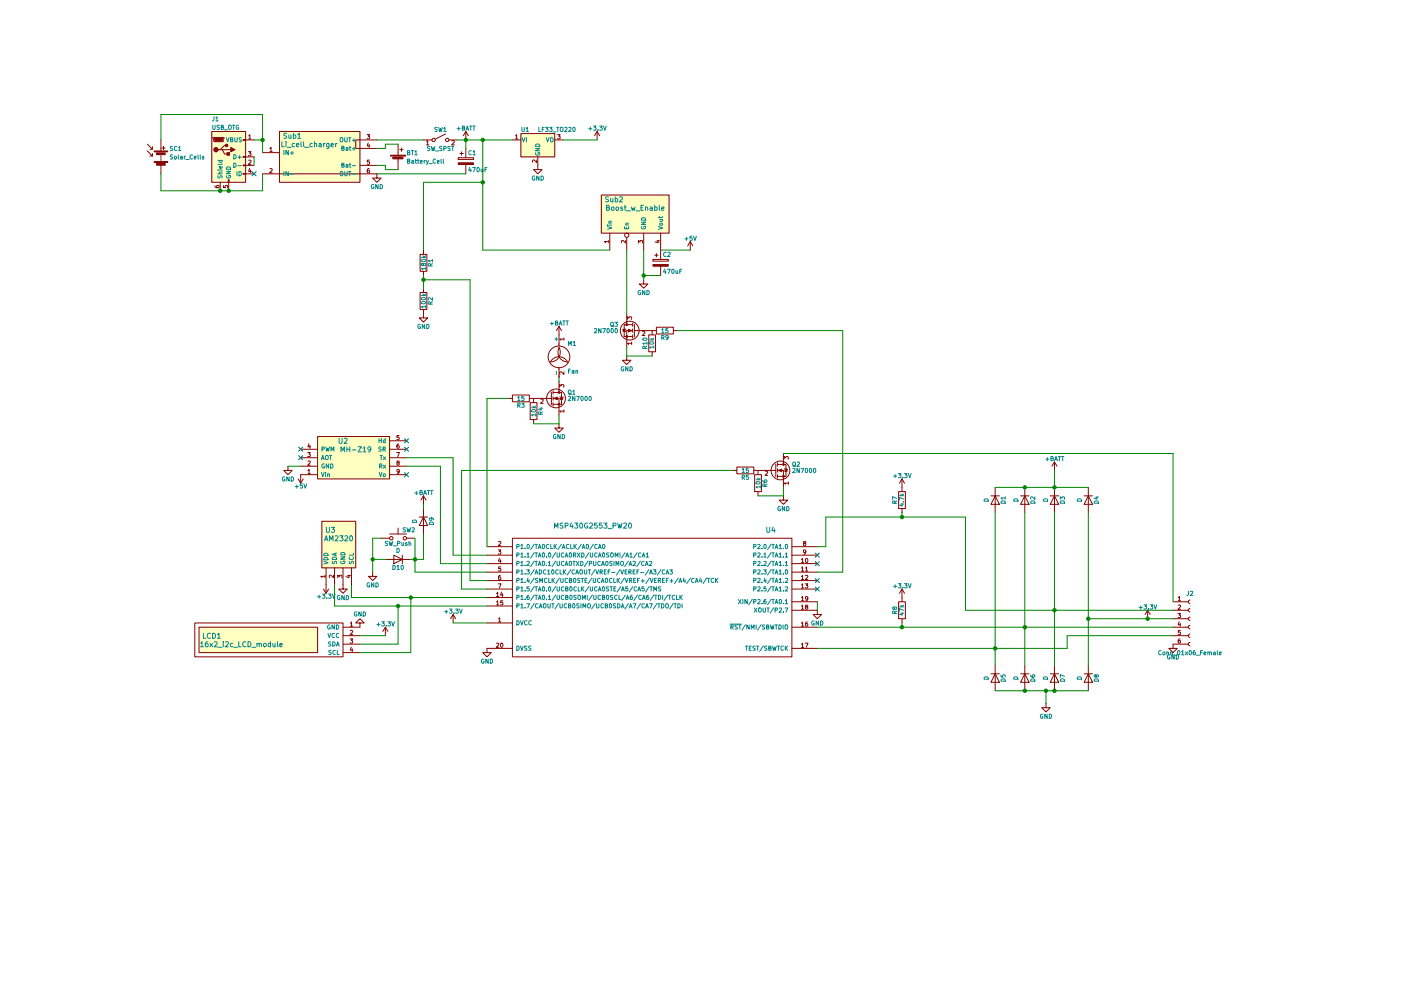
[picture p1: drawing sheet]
EESchema Schematic File Version 2
LIBS:power
LIBS:device
LIBS:switches
LIBS:relays
LIBS:motors
LIBS:transistors
LIBS:conn
LIBS:linear
LIBS:regul
LIBS:74xx
LIBS:cmos4000
LIBS:adc-dac
LIBS:memory
LIBS:xilinx
LIBS:microcontrollers
LIBS:dsp
LIBS:microchip
LIBS:analog_switches
LIBS:motorola
LIBS:texas
LIBS:intel
LIBS:audio
LIBS:interface
LIBS:digital-audio
LIBS:philips
LIBS:display
LIBS:cypress
LIBS:siliconi
LIBS:opto
LIBS:atmel
LIBS:contrib
LIBS:valves
LIBS:MSP430G2553-DIP-20
LIBS:air_mon1-cache
EELAYER 25 0
EELAYER END
$Descr A3 16535 11693
encoding utf-8
Sheet 1 1
Title "Индикатор качества воздуха"
Date "2018-02-27"
Rev ""
Comp ""
Comment1 ""
Comment2 "Воронцов К.А."
Comment3 "Воронцов К.А."
Comment4 "Воронцов К.А."
$EndDescr
$Comp
L MSP430G2553_PW20 U4
U 1 1
P 7650 7150
F 0 "U4" H 9100 8050 60  0000 C CNN
F 1 "MSP430G2553_PW20" H 7000 8100 60  0000 C CNN
F 2 "Housings_DIP:DIP-20_W7.62mm_Socket_LongPads" H 7650 7150 60  0001 C CNN
F 3 "" H 7650 7150 60  0001 C CNN
	1    7650 7150
	1    0    0    -1  
$EndComp
$Comp
L Solar_Cells SC1
U 1 1
P 1900 1850
F 0 "SC1" H 2000 1950 50  0000 L CNN
F 1 "Solar_Cells" H 2000 1850 50  0000 L CNN
F 2 "" V 1900 1910 50  0001 C CNN
F 3 "" V 1900 1910 50  0001 C CNN
	1    1900 1850
	1    0    0    -1  
$EndComp
$Comp
L Conn_01x06_Female J2
U 1 1
P 14050 7300
F 0 "J2" H 14050 7600 50  0000 C CNN
F 1 "Conn_01x06_Female" H 14050 6900 50  0000 C CNN
F 2 "" H 14050 7300 50  0001 C CNN
F 3 "" H 14050 7300 50  0001 C CNN
	1    14050 7300
	1    0    0    -1  
$EndComp
$Comp
L GND #PWR27
U 1 1
P 5750 7650
F 0 "#PWR27" H 5750 7400 50  0001 C CNN
F 1 "GND" H 5750 7500 50  0000 C CNN
F 2 "" H 5750 7650 50  0001 C CNN
F 3 "" H 5750 7650 50  0001 C CNN
	1    5750 7650
	1    0    0    -1  
$EndComp
$Comp
L GND #PWR26
U 1 1
P 13850 7600
F 0 "#PWR26" H 13850 7350 50  0001 C CNN
F 1 "GND" H 13850 7450 50  0000 C CNN
F 2 "" H 13850 7600 50  0001 C CNN
F 3 "" H 13850 7600 50  0001 C CNN
	1    13850 7600
	1    0    0    -1  
$EndComp
$Comp
L LF33_TO220 U1
U 1 1
P 6350 1650
F 0 "U1" H 6200 1775 50  0000 C CNN
F 1 "LF33_TO220" H 6350 1775 50  0000 L CNN
F 2 "TO_SOT_Packages_THT:TO-220_Vertical" H 6350 1875 50  0001 C CIN
F 3 "" H 6350 1600 50  0001 C CNN
	1    6350 1650
	1    0    0    -1  
$EndComp
$Comp
L GND #PWR21
U 1 1
P 9650 7200
F 0 "#PWR21" H 9650 6950 50  0001 C CNN
F 1 "GND" H 9650 7050 50  0000 C CNN
F 2 "" H 9650 7200 50  0001 C CNN
F 3 "" H 9650 7200 50  0001 C CNN
	1    9650 7200
	1    0    0    -1  
$EndComp
$Comp
L +3.3V #PWR23
U 1 1
P 5350 7350
F 0 "#PWR23" H 5350 7200 50  0001 C CNN
F 1 "+3.3V" H 5350 7490 50  0000 C CNN
F 2 "" H 5350 7350 50  0001 C CNN
F 3 "" H 5350 7350 50  0001 C CNN
	1    5350 7350
	1    0    0    -1  
$EndComp
$Comp
L +3.3V #PWR22
U 1 1
P 13550 7300
F 0 "#PWR22" H 13550 7150 50  0001 C CNN
F 1 "+3.3V" H 13550 7440 50  0000 C CNN
F 2 "" H 13550 7300 50  0001 C CNN
F 3 "" H 13550 7300 50  0001 C CNN
	1    13550 7300
	1    0    0    -1  
$EndComp
$Comp
L +3.3V #PWR2
U 1 1
P 7050 1650
F 0 "#PWR2" H 7050 1500 50  0001 C CNN
F 1 "+3.3V" H 7050 1790 50  0000 C CNN
F 2 "" H 7050 1650 50  0001 C CNN
F 3 "" H 7050 1650 50  0001 C CNN
	1    7050 1650
	1    0    0    -1  
$EndComp
$Comp
L GND #PWR3
U 1 1
P 6350 1950
F 0 "#PWR3" H 6350 1700 50  0001 C CNN
F 1 "GND" H 6350 1800 50  0000 C CNN
F 2 "" H 6350 1950 50  0001 C CNN
F 3 "" H 6350 1950 50  0001 C CNN
	1    6350 1950
	1    0    0    -1  
$EndComp
$Comp
L Fan M1
U 1 1
P 6600 4250
F 0 "M1" H 6700 4450 50  0000 L CNN
F 1 "Fan" H 6700 4150 50  0000 L TNN
F 2 "" H 6600 4260 50  0001 C CNN
F 3 "" H 6600 4260 50  0001 C CNN
	1    6600 4250
	1    0    0    -1  
$EndComp
$Comp
L Battery_Cell BT1
U 1 1
P 4700 1900
F 0 "BT1" H 4800 2000 50  0000 L CNN
F 1 "Battery_Cell" H 4800 1900 50  0000 L CNN
F 2 "" V 4700 1960 50  0001 C CNN
F 3 "" V 4700 1960 50  0001 C CNN
	1    4700 1900
	1    0    0    -1  
$EndComp
$Comp
L 2N7000 Q1
U 1 1
P 6500 4700
F 0 "Q1" H 6700 4775 50  0000 L CNN
F 1 "2N7000" H 6700 4700 50  0000 L CNN
F 2 "TO_SOT_Packages_THT:TO-92_Molded_Narrow" H 6700 4625 50  0001 L CIN
F 3 "" H 6500 4700 50  0001 L CNN
	1    6500 4700
	1    0    0    -1  
$EndComp
$Comp
L GND #PWR10
U 1 1
P 6600 5000
F 0 "#PWR10" H 6600 4750 50  0001 C CNN
F 1 "GND" H 6600 4850 50  0000 C CNN
F 2 "" H 6600 5000 50  0001 C CNN
F 3 "" H 6600 5000 50  0001 C CNN
	1    6600 5000
	1    0    0    -1  
$EndComp
$Comp
L +3.3V #PWR20
U 1 1
P 10650 7050
F 0 "#PWR20" H 10650 6900 50  0001 C CNN
F 1 "+3.3V" H 10650 7190 50  0000 C CNN
F 2 "" H 10650 7050 50  0001 C CNN
F 3 "" H 10650 7050 50  0001 C CNN
	1    10650 7050
	1    0    0    -1  
$EndComp
$Comp
L R R8
U 1 1
P 10650 7200
F 0 "R8" V 10730 7200 50  0000 C CNN
F 1 "47k" V 10650 7200 50  0000 C CNN
F 2 "" V 10580 7200 50  0001 C CNN
F 3 "" H 10650 7200 50  0001 C CNN
	1    10650 7200
	-1   0    0    1   
$EndComp
$Comp
L R R3
U 1 1
P 6150 4700
F 0 "R3" V 6230 4700 50  0000 C CNN
F 1 "15" V 6150 4700 50  0000 C CNN
F 2 "" V 6080 4700 50  0001 C CNN
F 3 "" H 6150 4700 50  0001 C CNN
	1    6150 4700
	0    1    1    0   
$EndComp
$Comp
L R R4
U 1 1
P 6300 4850
F 0 "R4" V 6380 4850 50  0000 C CNN
F 1 "10k" V 6300 4850 50  0000 C CNN
F 2 "" V 6230 4850 50  0001 C CNN
F 3 "" H 6300 4850 50  0001 C CNN
	1    6300 4850
	1    0    0    -1  
$EndComp
$Comp
L AM2320 U3
U 1 1
P 4000 6400
F 0 "U3" H 3900 6550 60  0000 C CNN
F 1 "AM2320" H 4000 6450 60  0000 C CNN
F 2 "" H 4200 6550 60  0001 C CNN
F 3 "" H 4200 6550 60  0001 C CNN
	1    4000 6400
	1    0    0    -1  
$EndComp
$Comp
L USB_OTG J1
U 1 1
P 2700 1850
F 0 "J1" H 2500 2300 50  0000 L CNN
F 1 "USB_OTG" H 2500 2200 50  0000 L CNN
F 2 "" H 2850 1800 50  0001 C CNN
F 3 "" H 2850 1800 50  0001 C CNN
	1    2700 1850
	1    0    0    -1  
$EndComp
NoConn ~ 3000 2050
$Comp
L Li_cell_charger Sub1
U 1 1
P 3550 1600
F 0 "Sub1" H 3450 1600 60  0000 C CNN
F 1 "Li_cell_charger" H 3650 1500 60  0000 C CNN
F 2 "" H 3550 1600 60  0001 C CNN
F 3 "" H 3550 1600 60  0001 C CNN
	1    3550 1600
	1    0    0    -1  
$EndComp
$Comp
L SW_SPST SW1
U 1 1
P 5200 1650
F 0 "SW1" H 5200 1775 50  0000 C CNN
F 1 "SW_SPST" H 5200 1550 50  0000 C CNN
F 2 "" H 5200 1650 50  0001 C CNN
F 3 "" H 5200 1650 50  0001 C CNN
	1    5200 1650
	1    0    0    -1  
$EndComp
$Comp
L GND #PWR4
U 1 1
P 4450 2050
F 0 "#PWR4" H 4450 1800 50  0001 C CNN
F 1 "GND" H 4450 1900 50  0000 C CNN
F 2 "" H 4450 2050 50  0001 C CNN
F 3 "" H 4450 2050 50  0001 C CNN
	1    4450 2050
	1    0    0    -1  
$EndComp
$Comp
L GND #PWR6
U 1 1
P 7600 3300
F 0 "#PWR6" H 7600 3050 50  0001 C CNN
F 1 "GND" H 7600 3150 50  0000 C CNN
F 2 "" H 7600 3300 50  0001 C CNN
F 3 "" H 7600 3300 50  0001 C CNN
	1    7600 3300
	1    0    0    -1  
$EndComp
$Comp
L +5V #PWR5
U 1 1
P 8150 2950
F 0 "#PWR5" H 8150 2800 50  0001 C CNN
F 1 "+5V" H 8150 3090 50  0000 C CNN
F 2 "" H 8150 2950 50  0001 C CNN
F 3 "" H 8150 2950 50  0001 C CNN
	1    8150 2950
	1    0    0    -1  
$EndComp
$Comp
L CP C1
U 1 1
P 5500 1900
F 0 "C1" H 5525 2000 50  0000 L CNN
F 1 "470uF" H 5525 1800 50  0000 L CNN
F 2 "" H 5538 1750 50  0001 C CNN
F 3 "" H 5500 1900 50  0001 C CNN
	1    5500 1900
	1    0    0    -1  
$EndComp
$Comp
L CP C2
U 1 1
P 7800 3100
F 0 "C2" H 7825 3200 50  0000 L CNN
F 1 "470uF" H 7825 3000 50  0000 L CNN
F 2 "" H 7838 2950 50  0001 C CNN
F 3 "" H 7800 3100 50  0001 C CNN
	1    7800 3100
	1    0    0    -1  
$EndComp
$Comp
L +3.3V #PWR18
U 1 1
P 3850 6900
F 0 "#PWR18" H 3850 6750 50  0001 C CNN
F 1 "+3.3V" H 3850 7040 50  0000 C CNN
F 2 "" H 3850 6900 50  0001 C CNN
F 3 "" H 3850 6900 50  0001 C CNN
	1    3850 6900
	-1   0    0    1   
$EndComp
$Comp
L GND #PWR19
U 1 1
P 4050 6900
F 0 "#PWR19" H 4050 6650 50  0001 C CNN
F 1 "GND" H 4050 6750 50  0000 C CNN
F 2 "" H 4050 6900 50  0001 C CNN
F 3 "" H 4050 6900 50  0001 C CNN
	1    4050 6900
	1    0    0    -1  
$EndComp
$Comp
L 16x2_i2c_LCD_module LCD1
U 1 1
P 4250 7400
F 0 "LCD1" H 2500 7300 60  0000 C CNN
F 1 "16x2_i2c_LCD_module" H 2850 7200 60  0000 C CNN
F 2 "" H 2500 7300 60  0001 C CNN
F 3 "" H 2500 7300 60  0001 C CNN
	1    4250 7400
	1    0    0    -1  
$EndComp
$Comp
L +3.3V #PWR25
U 1 1
P 4550 7500
F 0 "#PWR25" H 4550 7350 50  0001 C CNN
F 1 "+3.3V" H 4550 7640 50  0000 C CNN
F 2 "" H 4550 7500 50  0001 C CNN
F 3 "" H 4550 7500 50  0001 C CNN
	1    4550 7500
	1    0    0    -1  
$EndComp
$Comp
L GND #PWR24
U 1 1
P 4250 7400
F 0 "#PWR24" H 4250 7150 50  0001 C CNN
F 1 "GND" H 4250 7250 50  0000 C CNN
F 2 "" H 4250 7400 50  0001 C CNN
F 3 "" H 4250 7400 50  0001 C CNN
	1    4250 7400
	-1   0    0    1   
$EndComp
$Comp
L MH-Z19 U2
U 1 1
P 3800 5450
F 0 "U2" H 4050 5700 60  0000 C CNN
F 1 "MH-Z19" H 4200 5600 60  0000 C CNN
F 2 "" H 3800 5450 60  0001 C CNN
F 3 "" H 3800 5450 60  0001 C CNN
	1    3800 5450
	1    0    0    -1  
$EndComp
$Comp
L GND #PWR11
U 1 1
P 3400 5500
F 0 "#PWR11" H 3400 5250 50  0001 C CNN
F 1 "GND" H 3400 5350 50  0000 C CNN
F 2 "" H 3400 5500 50  0001 C CNN
F 3 "" H 3400 5500 50  0001 C CNN
	1    3400 5500
	1    0    0    -1  
$EndComp
$Comp
L +5V #PWR13
U 1 1
P 3550 5600
F 0 "#PWR13" H 3550 5450 50  0001 C CNN
F 1 "+5V" H 3550 5740 50  0000 C CNN
F 2 "" H 3550 5600 50  0001 C CNN
F 3 "" H 3550 5600 50  0001 C CNN
	1    3550 5600
	-1   0    0    1   
$EndComp
NoConn ~ 3550 5300
NoConn ~ 3550 5400
NoConn ~ 4800 5200
NoConn ~ 4800 5300
NoConn ~ 4800 5600
$Comp
L R R1
U 1 1
P 5000 3100
F 0 "R1" V 5080 3100 50  0000 C CNN
F 1 "180k" V 5000 3100 50  0000 C CNN
F 2 "" V 4930 3100 50  0001 C CNN
F 3 "" H 5000 3100 50  0001 C CNN
	1    5000 3100
	1    0    0    -1  
$EndComp
$Comp
L R R2
U 1 1
P 5000 3550
F 0 "R2" V 5080 3550 50  0000 C CNN
F 1 "100k" V 5000 3550 50  0000 C CNN
F 2 "" V 4930 3550 50  0001 C CNN
F 3 "" H 5000 3550 50  0001 C CNN
	1    5000 3550
	1    0    0    -1  
$EndComp
$Comp
L GND #PWR7
U 1 1
P 5000 3700
F 0 "#PWR7" H 5000 3450 50  0001 C CNN
F 1 "GND" H 5000 3550 50  0000 C CNN
F 2 "" H 5000 3700 50  0001 C CNN
F 3 "" H 5000 3700 50  0001 C CNN
	1    5000 3700
	1    0    0    -1  
$EndComp
$Comp
L D D2
U 1 1
P 12100 5900
F 0 "D2" H 12100 6000 50  0000 C CNN
F 1 "D" H 12100 5800 50  0000 C CNN
F 2 "" H 12100 5900 50  0001 C CNN
F 3 "" H 12100 5900 50  0001 C CNN
	1    12100 5900
	0    1    1    0   
$EndComp
$Comp
L D D5
U 1 1
P 11750 8000
F 0 "D5" H 11750 8100 50  0000 C CNN
F 1 "D" H 11750 7900 50  0000 C CNN
F 2 "" H 11750 8000 50  0001 C CNN
F 3 "" H 11750 8000 50  0001 C CNN
	1    11750 8000
	0    1    1    0   
$EndComp
$Comp
L D D1
U 1 1
P 11750 5900
F 0 "D1" H 11750 6000 50  0000 C CNN
F 1 "D" H 11750 5800 50  0000 C CNN
F 2 "" H 11750 5900 50  0001 C CNN
F 3 "" H 11750 5900 50  0001 C CNN
	1    11750 5900
	0    1    1    0   
$EndComp
$Comp
L D D3
U 1 1
P 12450 5900
F 0 "D3" H 12450 6000 50  0000 C CNN
F 1 "D" H 12450 5800 50  0000 C CNN
F 2 "" H 12450 5900 50  0001 C CNN
F 3 "" H 12450 5900 50  0001 C CNN
	1    12450 5900
	0    1    1    0   
$EndComp
$Comp
L D D4
U 1 1
P 12850 5900
F 0 "D4" H 12850 6000 50  0000 C CNN
F 1 "D" H 12850 5800 50  0000 C CNN
F 2 "" H 12850 5900 50  0001 C CNN
F 3 "" H 12850 5900 50  0001 C CNN
	1    12850 5900
	0    1    1    0   
$EndComp
$Comp
L D D6
U 1 1
P 12100 8000
F 0 "D6" H 12100 8100 50  0000 C CNN
F 1 "D" H 12100 7900 50  0000 C CNN
F 2 "" H 12100 8000 50  0001 C CNN
F 3 "" H 12100 8000 50  0001 C CNN
	1    12100 8000
	0    1    1    0   
$EndComp
$Comp
L D D7
U 1 1
P 12450 8000
F 0 "D7" H 12450 8100 50  0000 C CNN
F 1 "D" H 12450 7900 50  0000 C CNN
F 2 "" H 12450 8000 50  0001 C CNN
F 3 "" H 12450 8000 50  0001 C CNN
	1    12450 8000
	0    1    1    0   
$EndComp
$Comp
L D D8
U 1 1
P 12850 8000
F 0 "D8" H 12850 8100 50  0000 C CNN
F 1 "D" H 12850 7900 50  0000 C CNN
F 2 "" H 12850 8000 50  0001 C CNN
F 3 "" H 12850 8000 50  0001 C CNN
	1    12850 8000
	0    1    1    0   
$EndComp
$Comp
L GND #PWR28
U 1 1
P 12350 8300
F 0 "#PWR28" H 12350 8050 50  0001 C CNN
F 1 "GND" H 12350 8150 50  0000 C CNN
F 2 "" H 12350 8300 50  0001 C CNN
F 3 "" H 12350 8300 50  0001 C CNN
	1    12350 8300
	1    0    0    -1  
$EndComp
$Comp
L +BATT #PWR1
U 1 1
P 5500 1650
F 0 "#PWR1" H 5500 1500 50  0001 C CNN
F 1 "+BATT" H 5500 1790 50  0000 C CNN
F 2 "" H 5500 1650 50  0001 C CNN
F 3 "" H 5500 1650 50  0001 C CNN
	1    5500 1650
	1    0    0    -1  
$EndComp
$Comp
L +BATT #PWR12
U 1 1
P 12450 5550
F 0 "#PWR12" H 12450 5400 50  0001 C CNN
F 1 "+BATT" H 12450 5690 50  0000 C CNN
F 2 "" H 12450 5550 50  0001 C CNN
F 3 "" H 12450 5550 50  0001 C CNN
	1    12450 5550
	1    0    0    -1  
$EndComp
$Comp
L +BATT #PWR8
U 1 1
P 6600 3950
F 0 "#PWR8" H 6600 3800 50  0001 C CNN
F 1 "+BATT" H 6600 4090 50  0000 C CNN
F 2 "" H 6600 3950 50  0001 C CNN
F 3 "" H 6600 3950 50  0001 C CNN
	1    6600 3950
	1    0    0    -1  
$EndComp
$Comp
L 2N7000 Q2
U 1 1
P 9150 5550
F 0 "Q2" H 9350 5625 50  0000 L CNN
F 1 "2N7000" H 9350 5550 50  0000 L CNN
F 2 "TO_SOT_Packages_THT:TO-92_Molded_Narrow" H 9350 5475 50  0001 L CIN
F 3 "" H 9150 5550 50  0001 L CNN
	1    9150 5550
	1    0    0    -1  
$EndComp
$Comp
L GND #PWR15
U 1 1
P 9250 5850
F 0 "#PWR15" H 9250 5600 50  0001 C CNN
F 1 "GND" H 9250 5700 50  0000 C CNN
F 2 "" H 9250 5850 50  0001 C CNN
F 3 "" H 9250 5850 50  0001 C CNN
	1    9250 5850
	1    0    0    -1  
$EndComp
$Comp
L R R5
U 1 1
P 8800 5550
F 0 "R5" V 8880 5550 50  0000 C CNN
F 1 "15" V 8800 5550 50  0000 C CNN
F 2 "" V 8730 5550 50  0001 C CNN
F 3 "" H 8800 5550 50  0001 C CNN
	1    8800 5550
	0    1    1    0   
$EndComp
$Comp
L R R6
U 1 1
P 8950 5700
F 0 "R6" V 9030 5700 50  0000 C CNN
F 1 "10k" V 8950 5700 50  0000 C CNN
F 2 "" V 8880 5700 50  0001 C CNN
F 3 "" H 8950 5700 50  0001 C CNN
	1    8950 5700
	1    0    0    -1  
$EndComp
$Comp
L +3.3V #PWR14
U 1 1
P 10650 5750
F 0 "#PWR14" H 10650 5600 50  0001 C CNN
F 1 "+3.3V" H 10650 5890 50  0000 C CNN
F 2 "" H 10650 5750 50  0001 C CNN
F 3 "" H 10650 5750 50  0001 C CNN
	1    10650 5750
	1    0    0    -1  
$EndComp
$Comp
L R R7
U 1 1
P 10650 5900
F 0 "R7" V 10730 5900 50  0000 C CNN
F 1 "4.7k" V 10650 5900 50  0000 C CNN
F 2 "" V 10580 5900 50  0001 C CNN
F 3 "" H 10650 5900 50  0001 C CNN
	1    10650 5900
	-1   0    0    1   
$EndComp
NoConn ~ 9650 6550
NoConn ~ 9650 6650
NoConn ~ 9650 6850
Wire Wire Line
	9650 7650 12600 7650
Wire Wire Line
	12600 7500 13850 7500
Wire Wire Line
	9650 7400 13850 7400
Wire Wire Line
	9650 7100 9650 7200
Wire Wire Line
	12600 7650 12600 7500
Wire Wire Line
	5750 7350 5350 7350
Wire Wire Line
	12850 7300 13850 7300
Wire Wire Line
	6650 1650 7050 1650
Wire Wire Line
	6600 5000 6600 4900
Wire Wire Line
	6600 4500 6600 4450
Wire Wire Line
	6300 5000 6600 5000
Wire Wire Line
	1900 2250 3100 2250
Wire Wire Line
	3000 1950 3000 1850
Wire Wire Line
	3100 2250 3100 2050
Connection ~ 2700 2250
Wire Wire Line
	3100 1350 3100 1800
Wire Wire Line
	3100 1650 3000 1650
Wire Wire Line
	4450 1750 4550 1750
Wire Wire Line
	4550 1750 4550 1700
Wire Wire Line
	4550 1700 4700 1700
Wire Wire Line
	4450 1950 4550 1950
Wire Wire Line
	4550 1950 4550 2000
Wire Wire Line
	4550 2000 4700 2000
Wire Wire Line
	4450 1650 5000 1650
Wire Wire Line
	5400 1650 6050 1650
Wire Wire Line
	5700 1650 5700 2950
Connection ~ 5700 1650
Wire Wire Line
	5500 1750 5500 1650
Connection ~ 5500 1650
Wire Wire Line
	5500 2050 4450 2050
Wire Wire Line
	1900 2050 1900 2250
Connection ~ 2600 2250
Wire Wire Line
	1900 1650 1900 1350
Wire Wire Line
	1900 1350 3100 1350
Connection ~ 3100 1650
Wire Wire Line
	3950 7150 5750 7150
Wire Wire Line
	3950 7150 3950 6900
Wire Wire Line
	4150 7050 5750 7050
Wire Wire Line
	4150 7050 4150 6900
Wire Wire Line
	4250 7600 4700 7600
Wire Wire Line
	4700 7600 4700 7150
Connection ~ 4700 7150
Wire Wire Line
	4250 7700 4850 7700
Wire Wire Line
	4850 7700 4850 7050
Connection ~ 4850 7050
Wire Wire Line
	4250 7500 4550 7500
Wire Wire Line
	3550 5500 3400 5500
Wire Wire Line
	5750 6650 5200 6650
Wire Wire Line
	5200 6650 5200 5500
Wire Wire Line
	5200 5500 4800 5500
Wire Wire Line
	4800 5400 5350 5400
Wire Wire Line
	5350 5400 5350 6550
Wire Wire Line
	5350 6550 5750 6550
Wire Wire Line
	5700 2150 5000 2150
Wire Wire Line
	5000 2150 5000 2950
Connection ~ 5700 2150
Wire Wire Line
	5000 3250 5000 3400
Wire Wire Line
	5000 3300 5550 3300
Connection ~ 5000 3300
Wire Wire Line
	4900 6750 5750 6750
Wire Wire Line
	11750 6050 11750 7850
Connection ~ 11750 7650
Wire Wire Line
	12100 6050 12100 7850
Connection ~ 12100 7400
Wire Wire Line
	12850 6050 12850 7850
Connection ~ 13550 7300
Wire Wire Line
	12350 8150 12350 8300
Wire Wire Line
	11750 8150 12850 8150
Connection ~ 12350 8150
Connection ~ 12100 8150
Wire Wire Line
	12450 5750 12450 5550
Wire Wire Line
	11750 5750 12850 5750
Connection ~ 12100 5750
Connection ~ 12450 5750
Wire Wire Line
	9250 5850 9250 5750
Wire Wire Line
	8950 5850 9250 5850
Wire Wire Line
	5750 6850 5550 6850
Wire Wire Line
	5450 6950 5750 6950
Wire Wire Line
	5450 5550 5450 6950
Wire Wire Line
	11400 6100 11400 7200
Wire Wire Line
	11400 7200 13850 7200
Wire Wire Line
	12450 6050 12450 7850
Connection ~ 12450 7200
Wire Wire Line
	10650 6050 10650 6100
Connection ~ 10650 6100
Wire Wire Line
	10650 7350 10650 7400
Connection ~ 10650 7400
Wire Wire Line
	9250 5350 13850 5350
Wire Wire Line
	13850 5350 13850 7100
Wire Wire Line
	5750 6450 5750 4700
Wire Wire Line
	5750 4700 6000 4700
Wire Wire Line
	5550 6850 5550 3300
Wire Wire Line
	5450 5550 8650 5550
Wire Wire Line
	9650 6450 9750 6450
Wire Wire Line
	9750 6450 9750 6100
Wire Wire Line
	9750 6100 11400 6100
$Comp
L SW_Push SW2
U 1 1
P 4700 6350
F 0 "SW2" H 4750 6450 50  0000 L CNN
F 1 "SW_Push" H 4700 6290 50  0000 C CNN
F 2 "" H 4700 6550 50  0001 C CNN
F 3 "" H 4700 6550 50  0001 C CNN
	1    4700 6350
	1    0    0    -1  
$EndComp
$Comp
L GND #PWR17
U 1 1
P 4400 6750
F 0 "#PWR17" H 4400 6500 50  0001 C CNN
F 1 "GND" H 4400 6600 50  0000 C CNN
F 2 "" H 4400 6750 50  0001 C CNN
F 3 "" H 4400 6750 50  0001 C CNN
	1    4400 6750
	1    0    0    -1  
$EndComp
Wire Wire Line
	4900 6350 4900 6750
Wire Wire Line
	4500 6350 4400 6350
Wire Wire Line
	4400 6350 4400 6750
$Comp
L D D9
U 1 1
P 5000 6150
F 0 "D9" H 5000 6250 50  0000 C CNN
F 1 "D" H 5000 6050 50  0000 C CNN
F 2 "" H 5000 6150 50  0001 C CNN
F 3 "" H 5000 6150 50  0001 C CNN
	1    5000 6150
	0    1    1    0   
$EndComp
$Comp
L D D10
U 1 1
P 4700 6600
F 0 "D10" H 4700 6700 50  0000 C CNN
F 1 "D" H 4700 6500 50  0000 C CNN
F 2 "" H 4700 6600 50  0001 C CNN
F 3 "" H 4700 6600 50  0001 C CNN
	1    4700 6600
	-1   0    0    1   
$EndComp
Wire Wire Line
	4550 6600 4400 6600
Connection ~ 4400 6600
Wire Wire Line
	4850 6600 5000 6600
Connection ~ 4900 6600
Wire Wire Line
	5000 6600 5000 6300
$Comp
L +BATT #PWR16
U 1 1
P 5000 5950
F 0 "#PWR16" H 5000 5800 50  0001 C CNN
F 1 "+BATT" H 5000 6090 50  0000 C CNN
F 2 "" H 5000 5950 50  0001 C CNN
F 3 "" H 5000 5950 50  0001 C CNN
	1    5000 5950
	1    0    0    -1  
$EndComp
Wire Wire Line
	5000 6000 5000 5950
$Comp
L Boost_w_Enable Sub2
U 1 1
P 7500 2600
F 0 "Sub2" H 7250 2850 60  0000 C CNN
F 1 "Boost_w_Enable" H 7500 2750 60  0000 C CNN
F 2 "" H 7500 2750 60  0001 C CNN
F 3 "" H 7500 2750 60  0001 C CNN
	1    7500 2600
	1    0    0    -1  
$EndComp
Wire Wire Line
	7800 2950 8150 2950
Wire Wire Line
	7600 2950 7600 3300
Wire Wire Line
	7600 3250 7800 3250
Connection ~ 7600 3250
Wire Wire Line
	5700 2950 7200 2950
$Comp
L 2N7000 Q3
U 1 1
P 7500 3900
F 0 "Q3" H 7700 3975 50  0000 L CNN
F 1 "2N7000" H 7700 3900 50  0000 L CNN
F 2 "TO_SOT_Packages_THT:TO-92_Molded_Narrow" H 7700 3825 50  0001 L CIN
F 3 "" H 7500 3900 50  0001 L CNN
	1    7500 3900
	-1   0    0    -1  
$EndComp
$Comp
L GND #PWR9
U 1 1
P 7400 4200
F 0 "#PWR9" H 7400 3950 50  0001 C CNN
F 1 "GND" H 7400 4050 50  0000 C CNN
F 2 "" H 7400 4200 50  0001 C CNN
F 3 "" H 7400 4200 50  0001 C CNN
	1    7400 4200
	-1   0    0    -1  
$EndComp
$Comp
L R R9
U 1 1
P 7850 3900
F 0 "R9" V 7930 3900 50  0000 C CNN
F 1 "15" V 7850 3900 50  0000 C CNN
F 2 "" V 7780 3900 50  0001 C CNN
F 3 "" H 7850 3900 50  0001 C CNN
	1    7850 3900
	0    -1   1    0   
$EndComp
$Comp
L R R10
U 1 1
P 7700 4050
F 0 "R10" V 7780 4050 50  0000 C CNN
F 1 "10k" V 7700 4050 50  0000 C CNN
F 2 "" V 7630 4050 50  0001 C CNN
F 3 "" H 7700 4050 50  0001 C CNN
	1    7700 4050
	-1   0    0    -1  
$EndComp
Wire Wire Line
	7400 4200 7400 4100
Wire Wire Line
	7700 4200 7400 4200
Wire Wire Line
	7400 3700 7400 2950
Wire Wire Line
	8000 3900 9950 3900
Wire Wire Line
	9950 3900 9950 6750
Wire Wire Line
	9950 6750 9650 6750
NoConn ~ 9650 6950
Connection ~ 12850 7300
Connection ~ 12450 8150
$EndSCHEMATC
